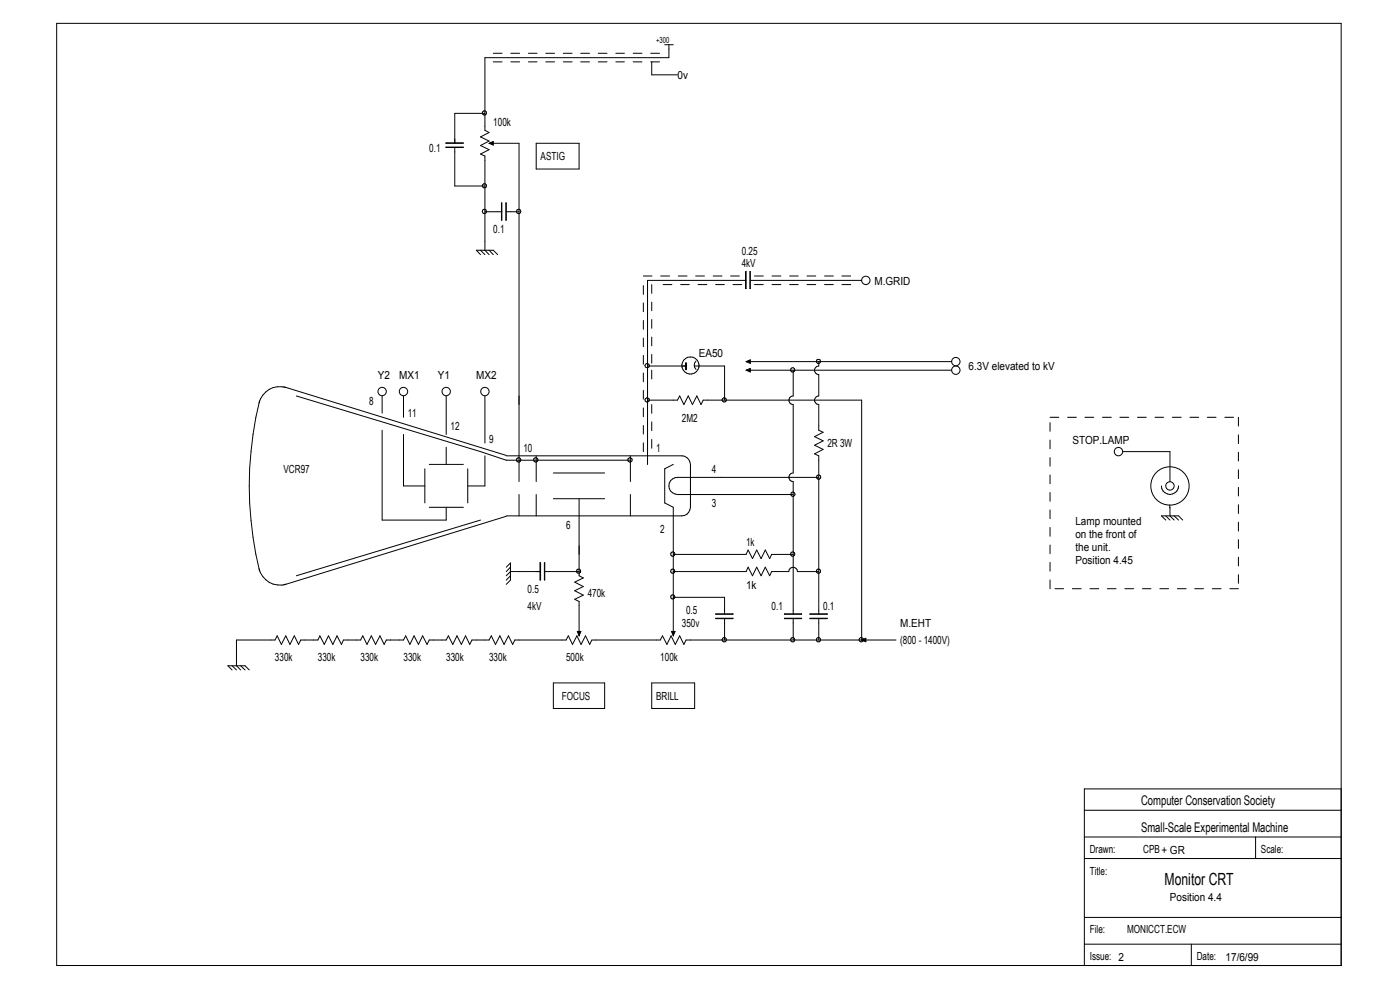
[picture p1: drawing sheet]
<svg xmlns="http://www.w3.org/2000/svg" width="297mm" height="210mm" viewBox="0 0 297 210" stroke-linecap="round" stroke-linejoin="round" font-family="sans-serif">
<g fill="none" stroke="#000" stroke-width=".21">
<path d="M12 5h272.5v199.8h-272.5zM104.6 11.3h1.9M104.6 13.1h1.9M108.4 11.3h1.8M108.4 13.1h1.8M112.1 11.3h1.8M112.1 13.1h1.8M115.8 11.3h1.8M115.8 13.1h1.8M119.5 11.3h1.9M119.5 13.1h1.9M123.2 11.3h1.9"/>
<path d="M123.2 13.1h1.9M126.9 11.3h1.9M126.9 13.1h1.9M130.6 11.3h1.9M130.6 13.1h1.9M134.3 11.3h1.9M134.3 13.1h1.9M138 11.3h1.9M138 13.1h1.9M138.3 13.1v2.8h5.4M141 9.5h1.8M141.9 9.5v2.7h-39v15.4l.9 .5-1.9 .9 1.9 .9-1.9 1 1.9 .8-1.9 1 1 .4v20l.9 .9"/>
<path d="M94.6 30.3l3.7 .1zM94.6 31.2l3.7 .1zM96.5 31.3v8.2h6.4M102.9 24h-6.4v6.4M103.8 30.4h6.3v71.8M103.8 30.4l.8-.4v.8zM113.7 30.4h9.2v5.5h-9.2zM101.9 54l-.9-.9h3.6l1 .9M101.9 53.1l1 .9M102.9 44.9h3.6M103.8 53.1l.8 .9M106.4 43.1l.1 3.6z"/>
<path d="M107.3 43.1l.1 3.6zM107.4 44.9h2.7M136.5 58.5h1.8M140.2 58.5h1.8M143.9 58.5h1.9M147.6 58.5h1.8M151.3 58.5h1.9M155 58.5h1.8M158.2 57.6h.1v3.6h-.1zM158.3 59.5h-20.9v39.1M159.1 57.6l.1 3.6zM159.2 59.5h23.6"/>
<path d="M160.1 58.5h1.8M163.8 58.5h1.9M167.5 58.5h1.8M171.2 58.5h1.9M174.9 58.5h1.9M178.6 58.5h1.9M136.5 60.6v1.8M136.5 64.3v1.8M136.5 68v1.8M136.5 71.7v1.8M136.5 75.4v1.9M136.5 79.1v1.9"/>
<path d="M137.4 77.6h8.1M138.3 60.4v1.8M138.3 64.1v1.8M138.3 67.8v1.8M138.3 71.5v1.9M138.3 75.2v1.8M138.3 78.5v1.9M140.7 60.4h1.8M144.4 60.4h1.8M145.4 77h.2v1.4h-.2zM147.4 77.6h6.3v7.3M147.7 76.6a1.23 1.23 0 0 0 0 1.8"/>
<path d="M148.1 60.4h1.8M151.8 60.4h1.9M155.5 60.4h1.9M158.3 76.7l.9-.4v.8zM158.3 78.5l.9-.4v.8zM158.3 76.7h43.6M158.3 78.5h43.6M160.1 60.4h1.8M163.8 60.4h1.9M167.5 60.4h1.8M168.3 78.5v5.5a.91 .91 0 0 0-.9 .9 .91 .91 0 0 0 .9 .9v14.5a.91 .91 0 0 0-.9 .9 .91 .91 0 0 0 .9 1v28.1M171.2 60.4h1.9"/>
<path d="M173.7 76.7v.9a.91 .91 0 0 0-.9 .9 .91 .91 0 0 0 .9 1v4.5a.91 .91 0 0 0-.9 .9 .91 .91 0 0 0 .9 .9v5.5l.9 .4-1.8 .9 1.8 .9-1.8 .9 1.8 .9-1.8 1 .9 .4v33.6M174.9 60.4h1.9M178.6 60.4h1.9M55.1 85a75.3 75.3 0 0 0 0 36.2M60.2 82l47.2 14.6M60.7 82.2a4.5 4.5 0 0 0-5.8 3.3M62.9 84l39 11.8 5.5 1.8h26.3M81.1 84v3.6M81.1 91.3v19h13.6v-2.7M85.6 92.2v10.9h4.5M85.6 84v4.5M90.1 99.4v7.3"/>
<path d="M91.1 98.5h7.2M94.7 84v8.2M94.7 94.9v3.6M99.2 99.4v7.3M102.9 96.7v6.4h-3.7M102.9 84v10M107.4 96.7h37.3a1.91 1.91 0 0 1 1.8 1.8v9.1a1.91 1.91 0 0 1-1.8 1.8h-37.3M113.7 96.7v5.5M133.7 96.7v5.5M136.5 82.8v1.9M136.5 86.5v1.9M136.5 90.3v1.8"/>
<path d="M136.5 93.9v1.9M137.4 84.9h6.3l.5-.9 .9 1.8 .9-1.8 .9 1.8 .9-1.8 .9 1.8 .5-.9h33.6v50.9M138.3 85.8v1.9M138.3 89.5v1.9M138.3 93.2v1.9M142.8 98.5l-1.8 .9v7.3l1.8 .9v27.3M222.8 88.5h1.8M222.8 89.7v1.8M222.8 93.3v1.9M222.8 97.1v1.8M226.5 88.5h1.8M230.2 88.5h1.8"/>
<path d="M233.9 88.5h1.9M237.6 88.5h1.8M238.2 95.8h10v6.4M241.3 88.5h1.9M245 88.5h1.8M248.7 88.5h1.9M252.4 88.5h1.9M256.1 88.5h1.9M259.8 88.5h1.9M262.7 88.5v1.9M262.7 92.2v1.9M262.7 95.9v1.9"/>
<path d="M262.7 99.7v1.8M91.1 107.6h7.2M101.9 110.3l-39 11.8M107.4 109.5l-47.2 14.6M110.1 104.9v4.5M113.7 104.9v4.5M114.6 119.4h.1v3.6h-.1zM115.5 119.4l.1 3.6zM117.4 100.3h10.9M117.4 105.8h10.9M122.9 105.8v16.3l.8 .5-1.8 .9 1.8 .9-1.8 .9 1.8 .9-1.8 .9 1 .5v7.3M133.7 104.9v4.5"/>
<path d="M142.8 117.6h15.5l.4-.9 .9 1.8 .9-1.8 1 1.8 .8-1.8 1 1.8 .4-.9h4.6M173.7 101.3h-30a1.82 1.82 0 0 0-1.8 1.8 1.82 1.82 0 0 0 1.8 1.8h24.6M222.8 100.8v1.8M222.8 104.5v1.8M222.8 108.2v1.8M222.8 111.9v1.8M222.8 115.6v1.8M222.8 119.3v1.9M246.4 103.1a1.82 1.82 0 0 0 1.8 1.8 1.82 1.82 0 0 0 1.8-1.8M247.3 110.3l-.9-.9h3.6l.9 .9M247.3 109.4l.9 .9M248.2 107.1v.6"/>
<path d="M248.2 107.6v1.8l.9 .9M249.1 109.4l.9 .9M262.7 103.4v1.8M262.7 107.1v1.8M262.7 110.8v1.8M262.7 114.5v1.8M262.7 118.2v1.9M54.9 120.6a4.5 4.5 0 0 0 5.8 3.3M107.4 120.3l.9-.9v3.7l-.9 .9M108.3 120.3l-.9 .9M108.3 122.1l-.9 1M114.7 121.2h-6.4l-.9 .9"/>
<path d="M115.6 121.2h7.3M122.5 133.9h.7l-.3 1zM142.5 133.9h.7l-.4 1zM142.8 121.2h15.5l.4-.9 .9 1.8 .9-1.8 1 1.8 .8-1.8 1 1.8 .4-.9h3.6a.91 .91 0 0 1 1-.9 .91 .91 0 0 1 .9 .9h4.5M142.8 126.7h10.9v3.6M151.8 131.1l3.7 .1zM151.8 130.2l3.7 .1zM153.7 131.2v4.6M166.4 131.1l3.7 .1zM166.4 130.2l3.7 .1zM168.3 131.2v4.6M171.8 131.1l3.7 .1z"/>
<path d="M171.8 130.2l3.7 .1zM173.7 131.2v4.6M182.8 135.8l.9-.4v.7zM190.1 135.8h-44.6l-.4 .9-.9-1.8-.9 1.8-.9-1.8-.9 1.8-1-1.8-.4 .9h-14.5l-.5 .9-.9-1.8-.9 1.8-.9-1.8-.9 1.8-.9-1.8-.5 .9h-10.9l-.4 .9-.9-1.8-1 1.8-.9-1.8-.9 1.8-.9-1.8-.4 .9h-3.7l-.4 .9-.9-1.8-.9 1.8-1-1.8-.8 1.8-1-1.8-.4 .9h-3.6l-.5 .9-.9-1.8-.9 1.8-1-1.8-.8 1.8-.9-1.8-.5 .9h-3.6l-.5 .9-.9-1.8-.9 1.8-.9-1.8-.9 1.8-.9-1.8-.5 .9h-3.6l-.5 .9-.9-1.8-.9 1.8-.9-1.8-.9 1.8-.9-1.8-.5 .9h-3.6l-.5 .9-.9-1.8-.9 1.8-.9-1.8-.9 1.8-.9-1.8-.5 .9h-8.1v5.4l.9 .9M222.8 123v1.9M223.8 124.9h1.8M227.5 124.9h1.9M231.2 124.9h1.9M234.9 124.9h1.9M238.6 124.9h1.9M242.4 124.9h1.8M246 124.9h1.9"/>
<path d="M249.8 124.9h1.8M253.4 124.9h1.9M257.2 124.9h1.8M260.9 124.9h1.8M262.7 121.9v1.8M49.2 142.1l-.9-.9h3.7l.9 .9M49.2 141.2l1 .9M51.1 141.2l.9 .9M117.4 144.9h10.9v5.4h-10.9zM138.3 144.9h9.1v5.4h-9.1zM230 177.5h54.5M230 171.9h54.5"/>
<path d="M266.4 177.5v4.6M284.5 167.3h-54.5v37.5M230 194.6h54.5M230 182.1h54.5M230 200.3h54.5M252.7 200.3v4.5"/>
<circle cx="102.8" cy="39.4" r=".44"/>
<circle cx="102.8" cy="24" r=".44"/>
<circle cx="102.7" cy="44.9" r=".46"/>
<circle cx="110" cy="44.9" r=".47"/>
<circle cx="183.7" cy="59.5" r=".89"/>
<circle cx="137.3" cy="77.5" r=".46"/>
<circle cx="146.5" cy="77.5" r="1.81"/>
<circle cx="168.2" cy="78.5" r=".45"/>
<circle cx="173.6" cy="76.7" r=".45"/>
<circle cx="202.8" cy="78.5" r=".89"/>
<circle cx="202.8" cy="76.7" r=".89"/>
<circle cx="81.1" cy="83.1" r=".89"/>
<circle cx="85.6" cy="83.1" r=".89"/>
<circle cx="94.7" cy="83.1" r=".89"/>
<circle cx="102.9" cy="83.1" r=".89"/>
<circle cx="110" cy="97.6" r=".47"/>
<circle cx="113.7" cy="97.6" r=".46"/>
<circle cx="133.6" cy="97.6" r=".46"/>
<circle cx="137.3" cy="84.8" r=".46"/>
<circle cx="153.6" cy="84.8" r=".45"/>
<circle cx="237.3" cy="95.8" r=".89"/>
<circle cx="142.7" cy="117.6" r=".45"/>
<circle cx="168.2" cy="117.5" r=".46"/>
<circle cx="168.2" cy="104.9" r=".45"/>
<circle cx="173.7" cy="101.2" r=".45"/>
<circle cx="248.2" cy="103.1" r="4.1"/>
<circle cx="248.2" cy="103.1" r=".89"/>
<circle cx="122.7" cy="121.2" r=".44"/>
<circle cx="142.7" cy="121.2" r=".45"/>
<circle cx="142.7" cy="126.6" r=".44"/>
<circle cx="153.6" cy="135.7" r=".46"/>
<circle cx="168.2" cy="135.7" r=".46"/>
<circle cx="173.6" cy="135.7" r=".46"/>
<circle cx="173.6" cy="121.2" r=".45"/>
<circle cx="182.7" cy="135.7" r=".47"/>
</g>
<path d="M103.8 30.4l.8-.4v.8zM158.3 76.7l.9-.4v.8zM158.3 78.5l.9-.4v.8zM122.5 133.9h.7l-.3 1zM142.5 133.9h.7l-.4 1zM182.8 135.8l.9-.4v.7z" fill="#000"/>
<text font-size="3.6" x="247.1" y="187.8">Monitor CRT</text>
<g font-size="2.8">
<text x="242.1" y="170.7">Computer Conservation Society</text>
<text x="242.1" y="176.4">Small-Scale Experimental Machine</text>
</g>
<g font-size="2.4">
<text x="143.7" y="16.8">0v</text>
<text x="104.6" y="26.8">100k</text>
<text x="91.1" y="32.2">0.1</text>
<text x="114.7" y="34">ASTIG</text>
<text x="104.6" y="49.5">0.1</text>
<text x="157.4" y="54">0.25</text>
<text x="157.4" y="56.7">4kV</text>
<text x="185.5" y="60.4">M.GRID</text>
<text x="148.3" y="75.8">EA50</text>
<text x="80.1" y="80.3">Y2</text>
<text x="84.7" y="80.3">MX1</text>
<text x="92.9" y="80.3">Y1</text>
<text x="101" y="80.3">MX2</text>
<text x="205.5" y="78.5">6.3V elevated to kV</text>
<text x="78.3" y="85.8">8</text>
<text x="86.5" y="88.5">11</text>
<text x="144.7" y="89.5">2M2</text>
<text x="95.6" y="91.3">12</text>
<text x="103.8" y="94">9</text>
<text x="111" y="95.8">10</text>
<text x="139.2" y="95.8">1</text>
<text x="175.5" y="94.9">2R 3W</text>
<text x="227.5" y="94.1">STOP.LAMP</text>
<text x="60.2" y="100.3">VCR97</text>
<text x="151" y="100.3">4</text>
<text x="151" y="107.6">3</text>
<text x="120.1" y="112.1">6</text>
<text x="140.1" y="113.1">2</text>
<text x="228.1" y="111.5">Lamp mounted</text>
<text x="158.3" y="115.8">1k</text>
<text x="228.1" y="114.2">on the front of</text>
<text x="228.1" y="116.9">the unit.</text>
<text x="228.1" y="119.6">Position 4.45</text>
<text x="111.9" y="125.8">0.5</text>
<text x="158.3" y="124.9">1k</text>
<text x="111.9" y="129.4">4kV</text>
<text x="124.7" y="126.7">470k</text>
<text x="145.5" y="130.3">0.5</text>
<text x="163.7" y="129.4">0.1</text>
<text x="174.6" y="129.4">0.1</text>
<text x="144.7" y="133.1">350v</text>
<text x="191" y="136.7">(800 - 1400V)</text>
<text x="191" y="133.1">M.EHT</text>
<text x="58.3" y="140.3">330k</text>
<text x="67.4" y="140.3">330k</text>
<text x="76.5" y="140.3">330k</text>
<text x="85.6" y="140.3">330k</text>
<text x="94.7" y="140.3">330k</text>
<text x="103.8" y="140.3">330k</text>
<text x="120.1" y="140.3">500k</text>
<text x="140.1" y="140.3">100k</text>
<text x="119.2" y="148.5">FOCUS</text>
<text x="139.2" y="148.5">BRILL</text>
<text x="231.2" y="181">Drawn:</text>
<text x="231.2" y="185.5">Title:</text>
<text x="242.5" y="181">CPB+ GR</text>
<text x="267.5" y="181">Scale:</text>
<text x="248.2" y="191.2">Position 4.4</text>
<text x="231.2" y="198">File:</text>
<text x="239.1" y="198">MONICCT.ECW</text>
<text x="231.2" y="203.7">Issue: 2</text>
<text x="253.9" y="203.7">Date:</text>
<text x="260" y="203.9">17/6/99</text>
</g>
<text font-size="1.8" x="139.2" y="9.1">+300</text>
</svg>
